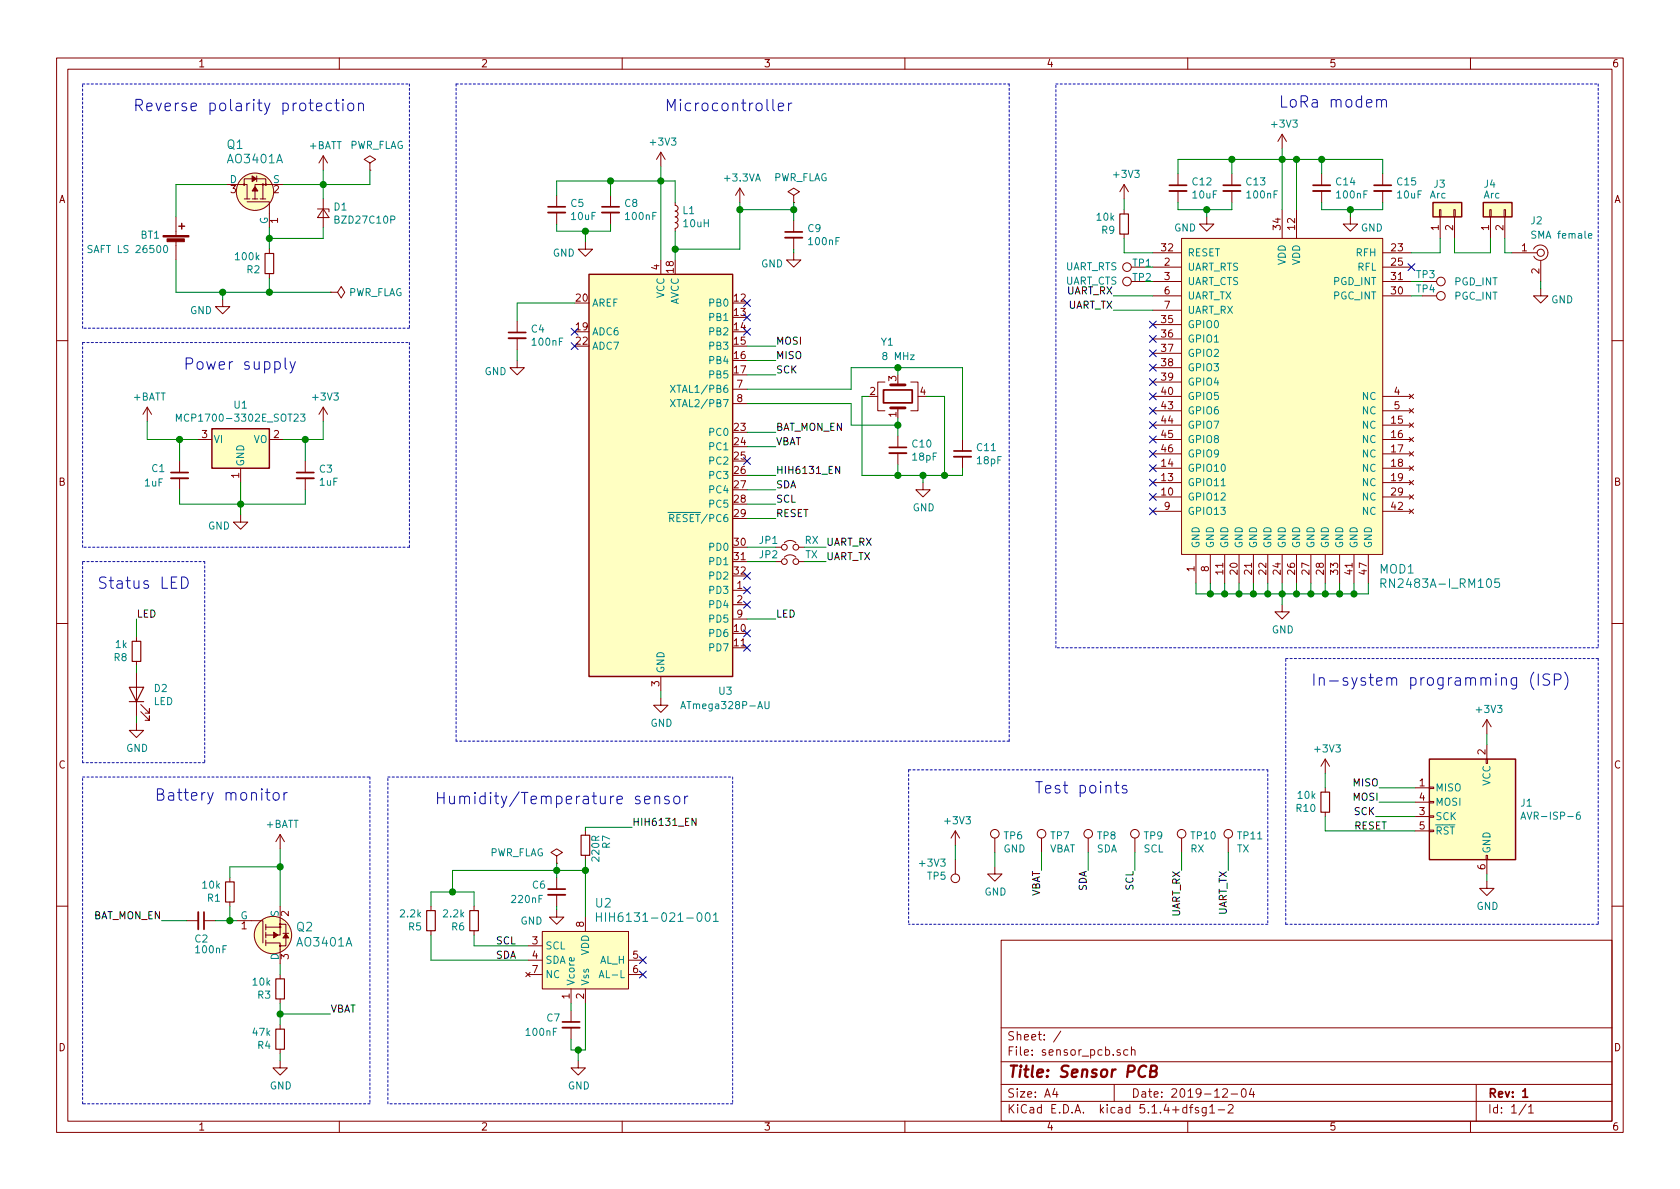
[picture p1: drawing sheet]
EESchema Schematic File Version 4
LIBS:sensor_pcb-cache
EELAYER 30 0
EELAYER END
$Descr A4 11693 8268
encoding utf-8
Sheet 1 1
Title "Sensor PCB"
Date "2019-12-04"
Rev "1"
Comp ""
Comment1 ""
Comment2 ""
Comment3 ""
Comment4 ""
$EndDescr
$Comp
L power:+3V3 #PWR0101
U 1 1
P 4600 1150
F 0 "#PWR0101" H 4600 1000 50  0001 C CNN
F 1 "+3V3" H 4615 1323 50  0000 C CNN
F 2 "" H 4600 1150 50  0001 C CNN
F 3 "" H 4600 1150 50  0001 C CNN
	1    4600 1150
	1    0    0    -1  
$EndComp
$Comp
L power:GND #PWR0102
U 1 1
P 4600 4850
F 0 "#PWR0102" H 4600 4600 50  0001 C CNN
F 1 "GND" H 4605 4677 50  0000 C CNN
F 2 "" H 4600 4850 50  0001 C CNN
F 3 "" H 4600 4850 50  0001 C CNN
	1    4600 4850
	1    0    0    -1  
$EndComp
Wire Wire Line
	4600 4850 4600 4800
$Comp
L Device:Crystal_GND24 Y1
U 1 1
P 6250 2750
F 0 "Y1" V 6625 2775 50  0000 L CNN
F 1 "8 MHz" V 6525 2625 50  0000 L CNN
F 2 "Crystal:Crystal_SMD_EuroQuartz_MJ-4Pin_5.0x3.2mm_HandSoldering" H 6250 2750 50  0001 C CNN
F 3 "~" H 6250 2750 50  0001 C CNN
	1    6250 2750
	0    -1   -1   0   
$EndComp
$Comp
L Device:C_Small C10
U 1 1
P 6250 3125
F 0 "C10" H 6342 3171 50  0000 L CNN
F 1 "18pF" H 6342 3080 50  0000 L CNN
F 2 "Capacitor_SMD:C_0603_1608Metric_Pad1.05x0.95mm_HandSolder" H 6250 3125 50  0001 C CNN
F 3 "~" H 6250 3125 50  0001 C CNN
	1    6250 3125
	1    0    0    -1  
$EndComp
$Comp
L Device:C_Small C11
U 1 1
P 6700 3150
F 0 "C11" H 6792 3196 50  0000 L CNN
F 1 "18pF" H 6792 3105 50  0000 L CNN
F 2 "Capacitor_SMD:C_0603_1608Metric_Pad1.05x0.95mm_HandSolder" H 6700 3150 50  0001 C CNN
F 3 "~" H 6700 3150 50  0001 C CNN
	1    6700 3150
	1    0    0    -1  
$EndComp
$Comp
L power:GND #PWR0103
U 1 1
P 6425 3350
F 0 "#PWR0103" H 6425 3100 50  0001 C CNN
F 1 "GND" H 6430 3177 50  0000 C CNN
F 2 "" H 6425 3350 50  0001 C CNN
F 3 "" H 6425 3350 50  0001 C CNN
	1    6425 3350
	1    0    0    -1  
$EndComp
Wire Wire Line
	5925 2700 5925 2550
Wire Wire Line
	6250 2900 6250 2950
Wire Wire Line
	6250 2950 5925 2950
Wire Wire Line
	5925 2950 5925 2800
Wire Wire Line
	6000 2750 6050 2750
Wire Wire Line
	6250 2950 6250 3025
Connection ~ 6250 2950
Wire Wire Line
	6250 3225 6250 3300
Wire Wire Line
	6250 3300 6000 3300
Wire Wire Line
	6000 3300 6000 2750
Wire Wire Line
	6700 3250 6700 3300
Wire Wire Line
	6700 3300 6575 3300
Wire Wire Line
	6575 3300 6575 2750
Wire Wire Line
	6700 3050 6700 2550
Wire Wire Line
	5925 2550 6250 2550
Wire Wire Line
	6250 2550 6250 2600
Wire Wire Line
	6250 2550 6700 2550
Connection ~ 6250 2550
Wire Wire Line
	6450 2750 6575 2750
Wire Wire Line
	5200 2700 5925 2700
Wire Wire Line
	5200 2800 5925 2800
Wire Wire Line
	6250 3300 6425 3300
Connection ~ 6250 3300
Connection ~ 6575 3300
Wire Wire Line
	6425 3350 6425 3300
Connection ~ 6425 3300
Wire Wire Line
	6425 3300 6575 3300
$Comp
L Device:C_Small C8
U 1 1
P 4250 1450
F 0 "C8" H 4342 1496 50  0000 L CNN
F 1 "100nF" H 4342 1405 50  0000 L CNN
F 2 "Capacitor_SMD:C_0603_1608Metric_Pad1.05x0.95mm_HandSolder" H 4250 1450 50  0001 C CNN
F 3 "~" H 4250 1450 50  0001 C CNN
	1    4250 1450
	1    0    0    -1  
$EndComp
$Comp
L Device:C_Small C5
U 1 1
P 3875 1450
F 0 "C5" H 3967 1496 50  0000 L CNN
F 1 "10uF" H 3967 1405 50  0000 L CNN
F 2 "Capacitor_SMD:C_0603_1608Metric_Pad1.05x0.95mm_HandSolder" H 3875 1450 50  0001 C CNN
F 3 "~" H 3875 1450 50  0001 C CNN
	1    3875 1450
	1    0    0    -1  
$EndComp
Wire Wire Line
	4600 1150 4600 1250
Wire Wire Line
	4250 1350 4250 1250
Wire Wire Line
	4250 1250 4600 1250
Wire Wire Line
	4250 1250 3875 1250
Wire Wire Line
	3875 1250 3875 1350
Connection ~ 4250 1250
$Comp
L power:GND #PWR0104
U 1 1
P 4075 1675
F 0 "#PWR0104" H 4075 1425 50  0001 C CNN
F 1 "GND" H 3925 1600 50  0000 C CNN
F 2 "" H 4075 1675 50  0001 C CNN
F 3 "" H 4075 1675 50  0001 C CNN
	1    4075 1675
	1    0    0    -1  
$EndComp
Wire Wire Line
	4250 1600 4250 1550
Wire Wire Line
	3875 1600 3875 1550
Connection ~ 4600 1250
Wire Wire Line
	4600 1250 4600 1800
Wire Wire Line
	3875 1600 4075 1600
Wire Wire Line
	4075 1675 4075 1600
Connection ~ 4075 1600
Wire Wire Line
	4075 1600 4250 1600
$Comp
L Device:R_Small R10
U 1 1
P 9225 5575
F 0 "R10" H 9284 5621 50  0000 L CNN
F 1 "10k" H 9284 5530 50  0000 L CNN
F 2 "Resistor_SMD:R_0603_1608Metric_Pad1.05x0.95mm_HandSolder" H 9225 5575 50  0001 C CNN
F 3 "~" H 9225 5575 50  0001 C CNN
	1    9225 5575
	-1   0    0    1   
$EndComp
$Comp
L power:+3V3 #PWR0105
U 1 1
P 9225 5375
F 0 "#PWR0105" H 9225 5225 50  0001 C CNN
F 1 "+3V3" H 9240 5548 50  0000 C CNN
F 2 "" H 9225 5375 50  0001 C CNN
F 3 "" H 9225 5375 50  0001 C CNN
	1    9225 5375
	1    0    0    -1  
$EndComp
$Comp
L Connector:AVR-ISP-6 J1
U 1 1
P 10250 5675
F 0 "J1" H 9920 5771 50  0000 R CNN
F 1 "AVR-ISP-6" H 9920 5680 50  0000 R CNN
F 2 "Connector_IDC:IDC-Header_2x03_P2.54mm_Vertical" V 10000 5725 50  0001 C CNN
F 3 " ~" H 8975 5125 50  0001 C CNN
	1    10250 5675
	-1   0    0    -1  
$EndComp
$Comp
L power:+3V3 #PWR0106
U 1 1
P 10350 5100
F 0 "#PWR0106" H 10350 4950 50  0001 C CNN
F 1 "+3V3" H 10365 5273 50  0000 C CNN
F 2 "" H 10350 5100 50  0001 C CNN
F 3 "" H 10350 5100 50  0001 C CNN
	1    10350 5100
	1    0    0    -1  
$EndComp
Wire Wire Line
	9225 5375 9225 5475
Wire Wire Line
	9225 5675 9225 5775
Wire Wire Line
	10350 5175 10350 5100
$Comp
L power:GND #PWR0107
U 1 1
P 10350 6125
F 0 "#PWR0107" H 10350 5875 50  0001 C CNN
F 1 "GND" H 10355 5952 50  0000 C CNN
F 2 "" H 10350 6125 50  0001 C CNN
F 3 "" H 10350 6125 50  0001 C CNN
	1    10350 6125
	1    0    0    -1  
$EndComp
Wire Wire Line
	10350 6125 10350 6075
Text Label 5400 3600 0    50   ~ 0
RESET
Wire Wire Line
	5400 3600 5200 3600
Text Label 9425 5775 0    50   ~ 0
RESET
Wire Wire Line
	9225 5775 9850 5775
Text Label 5400 2600 0    50   ~ 0
SCK
Wire Wire Line
	5400 2600 5200 2600
Text Label 5400 2500 0    50   ~ 0
MISO
Text Label 5400 2400 0    50   ~ 0
MOSI
Wire Wire Line
	5400 2400 5200 2400
Wire Wire Line
	5400 2500 5200 2500
Text Label 9575 5675 2    50   ~ 0
SCK
Wire Wire Line
	9575 5675 9850 5675
Text Label 9600 5575 2    50   ~ 0
MOSI
Wire Wire Line
	9600 5575 9850 5575
Text Label 9600 5475 2    50   ~ 0
MISO
Wire Wire Line
	9600 5475 9850 5475
Text Notes 9125 4775 0    79   ~ 0
In-system programming (ISP)
$Comp
L dk_Transistors-FETs-MOSFETs-Single:AO3401A Q2
U 1 1
P 1950 6500
F 0 "Q2" H 2058 6447 60  0000 L CNN
F 1 "AO3401A" H 2058 6553 60  0000 L CNN
F 2 "digikey-footprints:SOT-23-3" H 2150 6700 60  0001 L CNN
F 3 "http://aosmd.com/res/data_sheets/AO3401A.pdf" H 2150 6800 60  0001 L CNN
F 4 "785-1001-1-ND" H 2150 6900 60  0001 L CNN "Digi-Key_PN"
F 5 "AO3401A" H 2150 7000 60  0001 L CNN "MPN"
F 6 "Discrete Semiconductor Products" H 2150 7100 60  0001 L CNN "Category"
F 7 "Transistors - FETs, MOSFETs - Single" H 2150 7200 60  0001 L CNN "Family"
F 8 "http://aosmd.com/res/data_sheets/AO3401A.pdf" H 2150 7300 60  0001 L CNN "DK_Datasheet_Link"
F 9 "/product-detail/en/alpha-omega-semiconductor-inc/AO3401A/785-1001-1-ND/1855943" H 2150 7400 60  0001 L CNN "DK_Detail_Page"
F 10 "MOSFET P-CH 30V 4A SOT23" H 2150 7500 60  0001 L CNN "Description"
F 11 "Alpha & Omega Semiconductor Inc." H 2150 7600 60  0001 L CNN "Manufacturer"
F 12 "Active" H 2150 7700 60  0001 L CNN "Status"
	1    1950 6500
	1    0    0    1   
$EndComp
$Comp
L Device:C_Small C2
U 1 1
P 1400 6400
F 0 "C2" V 1525 6350 50  0000 L CNN
F 1 "100nF" V 1600 6350 50  0000 L CNN
F 2 "Capacitor_SMD:C_0603_1608Metric_Pad1.05x0.95mm_HandSolder" H 1400 6400 50  0001 C CNN
F 3 "~" H 1400 6400 50  0001 C CNN
	1    1400 6400
	0    1    1    0   
$EndComp
$Comp
L Device:R_Small R1
U 1 1
P 1600 6200
F 0 "R1" H 1659 6246 50  0000 L CNN
F 1 "10k" H 1659 6155 50  0000 L CNN
F 2 "Resistor_SMD:R_0603_1608Metric_Pad1.05x0.95mm_HandSolder" H 1600 6200 50  0001 C CNN
F 3 "~" H 1600 6200 50  0001 C CNN
	1    1600 6200
	-1   0    0    1   
$EndComp
Wire Wire Line
	1500 6400 1600 6400
$Comp
L power:+BATT #PWR0109
U 1 1
P 1950 5900
F 0 "#PWR0109" H 1950 5750 50  0001 C CNN
F 1 "+BATT" H 1965 6073 50  0000 C CNN
F 2 "" H 1950 5900 50  0001 C CNN
F 3 "" H 1950 5900 50  0001 C CNN
	1    1950 5900
	1    0    0    -1  
$EndComp
Wire Wire Line
	1950 6300 1950 6025
Wire Wire Line
	1600 6100 1600 6025
Wire Wire Line
	1600 6025 1950 6025
Connection ~ 1950 6025
Wire Wire Line
	1950 6025 1950 5900
Wire Wire Line
	1600 6300 1600 6400
Connection ~ 1600 6400
Wire Wire Line
	1600 6400 1650 6400
$Comp
L Device:R_Small R3
U 1 1
P 1950 6875
F 0 "R3" H 2009 6921 50  0000 L CNN
F 1 "10k" H 2009 6830 50  0000 L CNN
F 2 "Resistor_SMD:R_0603_1608Metric_Pad1.05x0.95mm_HandSolder" H 1950 6875 50  0001 C CNN
F 3 "~" H 1950 6875 50  0001 C CNN
	1    1950 6875
	-1   0    0    1   
$EndComp
$Comp
L Device:R_Small R4
U 1 1
P 1950 7225
F 0 "R4" H 2009 7271 50  0000 L CNN
F 1 "47k" H 2009 7180 50  0000 L CNN
F 2 "Resistor_SMD:R_0603_1608Metric_Pad1.05x0.95mm_HandSolder" H 1950 7225 50  0001 C CNN
F 3 "~" H 1950 7225 50  0001 C CNN
	1    1950 7225
	-1   0    0    1   
$EndComp
$Comp
L power:GND #PWR0110
U 1 1
P 1950 7375
F 0 "#PWR0110" H 1950 7125 50  0001 C CNN
F 1 "GND" H 1955 7202 50  0000 C CNN
F 2 "" H 1950 7375 50  0001 C CNN
F 3 "" H 1950 7375 50  0001 C CNN
	1    1950 7375
	1    0    0    -1  
$EndComp
Wire Wire Line
	1950 6700 1950 6775
Wire Wire Line
	1950 7125 1950 7050
Wire Wire Line
	1950 7325 1950 7375
Wire Wire Line
	1950 7050 2300 7050
Connection ~ 1950 7050
Wire Wire Line
	1950 7050 1950 6975
Wire Wire Line
	1300 6400 1125 6400
Text Notes 1075 5575 0    79   ~ 0
Battery monitor
$Comp
L Device:L_Small L1
U 1 1
P 4700 1500
F 0 "L1" H 4748 1546 50  0000 L CNN
F 1 "10uH" H 4748 1455 50  0000 L CNN
F 2 "Inductor_SMD:L_0805_2012Metric_Pad1.15x1.40mm_HandSolder" H 4700 1500 50  0001 C CNN
F 3 "~" H 4700 1500 50  0001 C CNN
	1    4700 1500
	1    0    0    -1  
$EndComp
Wire Wire Line
	4600 1250 4700 1250
Wire Wire Line
	4700 1250 4700 1400
Wire Wire Line
	4700 1600 4700 1725
$Comp
L power:+3.3VA #PWR0111
U 1 1
P 5150 1400
F 0 "#PWR0111" H 5150 1250 50  0001 C CNN
F 1 "+3.3VA" H 5165 1573 50  0000 C CNN
F 2 "" H 5150 1400 50  0001 C CNN
F 3 "" H 5150 1400 50  0001 C CNN
	1    5150 1400
	1    0    0    -1  
$EndComp
Wire Wire Line
	5150 1400 5150 1450
Wire Wire Line
	5150 1725 4700 1725
Connection ~ 4700 1725
Wire Wire Line
	4700 1725 4700 1800
$Comp
L power:GND #PWR0112
U 1 1
P 5525 1750
F 0 "#PWR0112" H 5525 1500 50  0001 C CNN
F 1 "GND" H 5375 1675 50  0000 C CNN
F 2 "" H 5525 1750 50  0001 C CNN
F 3 "" H 5525 1750 50  0001 C CNN
	1    5525 1750
	1    0    0    -1  
$EndComp
Wire Wire Line
	5525 1450 5150 1450
Connection ~ 5150 1450
Wire Wire Line
	5150 1450 5150 1725
Wire Wire Line
	5525 1725 5525 1750
Wire Wire Line
	5525 1525 5525 1450
$Comp
L Device:C_Small C9
U 1 1
P 5525 1625
F 0 "C9" H 5617 1671 50  0000 L CNN
F 1 "100nF" H 5617 1580 50  0000 L CNN
F 2 "Capacitor_SMD:C_0603_1608Metric_Pad1.05x0.95mm_HandSolder" H 5525 1625 50  0001 C CNN
F 3 "~" H 5525 1625 50  0001 C CNN
	1    5525 1625
	1    0    0    -1  
$EndComp
Text Notes 4625 775  0    79   ~ 0
Microcontroller
$Comp
L Device:C_Small C4
U 1 1
P 3600 2325
F 0 "C4" H 3692 2371 50  0000 L CNN
F 1 "100nF" H 3692 2280 50  0000 L CNN
F 2 "Capacitor_SMD:C_0603_1608Metric_Pad1.05x0.95mm_HandSolder" H 3600 2325 50  0001 C CNN
F 3 "~" H 3600 2325 50  0001 C CNN
	1    3600 2325
	1    0    0    -1  
$EndComp
$Comp
L power:GND #PWR0113
U 1 1
P 3600 2500
F 0 "#PWR0113" H 3600 2250 50  0001 C CNN
F 1 "GND" H 3450 2425 50  0000 C CNN
F 2 "" H 3600 2500 50  0001 C CNN
F 3 "" H 3600 2500 50  0001 C CNN
	1    3600 2500
	1    0    0    -1  
$EndComp
Wire Wire Line
	4000 2100 3600 2100
Wire Wire Line
	3600 2100 3600 2225
Wire Wire Line
	3600 2425 3600 2500
NoConn ~ 4000 2300
NoConn ~ 4000 2400
$Comp
L dk_Transistors-FETs-MOSFETs-Single:AO3401A Q1
U 1 1
P 1775 1275
F 0 "Q1" V 2050 1350 60  0000 L CNN
F 1 "AO3401A" V 1950 1075 60  0000 L CNN
F 2 "digikey-footprints:SOT-23-3" H 1975 1475 60  0001 L CNN
F 3 "http://aosmd.com/res/data_sheets/AO3401A.pdf" H 1975 1575 60  0001 L CNN
F 4 "785-1001-1-ND" H 1975 1675 60  0001 L CNN "Digi-Key_PN"
F 5 "AO3401A" H 1975 1775 60  0001 L CNN "MPN"
F 6 "Discrete Semiconductor Products" H 1975 1875 60  0001 L CNN "Category"
F 7 "Transistors - FETs, MOSFETs - Single" H 1975 1975 60  0001 L CNN "Family"
F 8 "http://aosmd.com/res/data_sheets/AO3401A.pdf" H 1975 2075 60  0001 L CNN "DK_Datasheet_Link"
F 9 "/product-detail/en/alpha-omega-semiconductor-inc/AO3401A/785-1001-1-ND/1855943" H 1975 2175 60  0001 L CNN "DK_Detail_Page"
F 10 "MOSFET P-CH 30V 4A SOT23" H 1975 2275 60  0001 L CNN "Description"
F 11 "Alpha & Omega Semiconductor Inc." H 1975 2375 60  0001 L CNN "Manufacturer"
F 12 "Active" H 1975 2475 60  0001 L CNN "Status"
	1    1775 1275
	0    -1   -1   0   
$EndComp
$Comp
L Device:R_Small R2
U 1 1
P 1875 1825
F 0 "R2" H 1934 1871 50  0000 L CNN
F 1 "100k" H 1934 1780 50  0000 L CNN
F 2 "Resistor_SMD:R_0603_1608Metric_Pad1.05x0.95mm_HandSolder" H 1875 1825 50  0001 C CNN
F 3 "~" H 1875 1825 50  0001 C CNN
	1    1875 1825
	-1   0    0    1   
$EndComp
$Comp
L power:GND #PWR0114
U 1 1
P 1550 2075
F 0 "#PWR0114" H 1550 1825 50  0001 C CNN
F 1 "GND" H 1400 2000 50  0000 C CNN
F 2 "" H 1550 2075 50  0001 C CNN
F 3 "" H 1550 2075 50  0001 C CNN
	1    1550 2075
	1    0    0    -1  
$EndComp
Wire Wire Line
	1875 1725 1875 1650
$Comp
L Device:D_Zener_Small D1
U 1 1
P 2250 1475
F 0 "D1" V 2204 1543 50  0000 L CNN
F 1 "BZD27C10P" V 2295 1543 50  0000 L CNN
F 2 "sensor_pcb:DO219-AB" V 2250 1475 50  0001 C CNN
F 3 "~" V 2250 1475 50  0001 C CNN
	1    2250 1475
	0    1    1    0   
$EndComp
Wire Wire Line
	2250 1575 2250 1650
Wire Wire Line
	2250 1650 1875 1650
Connection ~ 1875 1650
Wire Wire Line
	1875 1650 1875 1575
Wire Wire Line
	1975 1275 2250 1275
Wire Wire Line
	2250 1275 2250 1375
$Comp
L Device:Battery_Cell BT1
U 1 1
P 1225 1700
F 0 "BT1" H 975 1775 50  0000 L CNN
F 1 "SAFT LS 26500" H 600 1675 50  0000 L CNN
F 2 "sensor_pcb:BatteryHolder_BHC-2" V 1225 1760 50  0001 C CNN
F 3 "~" V 1225 1760 50  0001 C CNN
	1    1225 1700
	1    0    0    -1  
$EndComp
Wire Wire Line
	1225 1500 1225 1275
Wire Wire Line
	1225 1275 1575 1275
Wire Wire Line
	1875 1925 1875 2025
Wire Wire Line
	1875 2025 1550 2025
Wire Wire Line
	1225 1800 1225 2025
$Comp
L power:+BATT #PWR0115
U 1 1
P 2250 1175
F 0 "#PWR0115" H 2250 1025 50  0001 C CNN
F 1 "+BATT" H 2265 1348 50  0000 C CNN
F 2 "" H 2250 1175 50  0001 C CNN
F 3 "" H 2250 1175 50  0001 C CNN
	1    2250 1175
	1    0    0    -1  
$EndComp
Wire Wire Line
	2250 1275 2250 1175
Connection ~ 2250 1275
Text Notes 925  775  0    79   ~ 0
Reverse polarity protection
Wire Notes Line
	2850 575  2850 2275
Wire Notes Line
	2850 2275 575  2275
Wire Notes Line
	575  2275 575  575 
Wire Notes Line
	575  575  2850 575 
Text Label 5400 3100 0    50   ~ 0
VBAT
Text Label 2300 7050 0    50   ~ 0
VBAT
$Comp
L Regulator_Linear:MCP1700-3302E_SOT23 U1
U 1 1
P 1675 3050
F 0 "U1" H 1675 3292 50  0000 C CNN
F 1 "MCP1700-3302E_SOT23" H 1675 3201 50  0000 C CNN
F 2 "Package_TO_SOT_SMD:SOT-23" H 1675 3275 50  0001 C CNN
F 3 "http://ww1.microchip.com/downloads/en/DeviceDoc/20001826D.pdf" H 1675 3050 50  0001 C CNN
	1    1675 3050
	1    0    0    -1  
$EndComp
$Comp
L power:GND #PWR0116
U 1 1
P 1675 3575
F 0 "#PWR0116" H 1675 3325 50  0001 C CNN
F 1 "GND" H 1525 3500 50  0000 C CNN
F 2 "" H 1675 3575 50  0001 C CNN
F 3 "" H 1675 3575 50  0001 C CNN
	1    1675 3575
	1    0    0    -1  
$EndComp
Text Notes 1275 2575 0    79   ~ 0
Power supply
Wire Wire Line
	1675 3350 1675 3500
$Comp
L Device:C_Small C1
U 1 1
P 1250 3300
F 0 "C1" H 1050 3350 50  0000 L CNN
F 1 "1uF" H 1000 3250 50  0000 L CNN
F 2 "Capacitor_SMD:C_0603_1608Metric_Pad1.05x0.95mm_HandSolder" H 1250 3300 50  0001 C CNN
F 3 "~" H 1250 3300 50  0001 C CNN
	1    1250 3300
	1    0    0    -1  
$EndComp
$Comp
L power:+BATT #PWR0117
U 1 1
P 1025 2925
F 0 "#PWR0117" H 1025 2775 50  0001 C CNN
F 1 "+BATT" H 1040 3098 50  0000 C CNN
F 2 "" H 1025 2925 50  0001 C CNN
F 3 "" H 1025 2925 50  0001 C CNN
	1    1025 2925
	1    0    0    -1  
$EndComp
Wire Wire Line
	1375 3050 1250 3050
Wire Wire Line
	1250 3050 1250 3200
Wire Wire Line
	1250 3050 1025 3050
Wire Wire Line
	1025 3050 1025 2925
Connection ~ 1250 3050
Wire Wire Line
	1250 3400 1250 3500
Wire Wire Line
	1250 3500 1675 3500
Connection ~ 1675 3500
Wire Wire Line
	1675 3500 1675 3575
$Comp
L Device:C_Small C3
U 1 1
P 2125 3300
F 0 "C3" H 2217 3346 50  0000 L CNN
F 1 "1uF" H 2217 3255 50  0000 L CNN
F 2 "Capacitor_SMD:C_0603_1608Metric_Pad1.05x0.95mm_HandSolder" H 2125 3300 50  0001 C CNN
F 3 "~" H 2125 3300 50  0001 C CNN
	1    2125 3300
	1    0    0    -1  
$EndComp
Wire Wire Line
	1975 3050 2125 3050
Wire Wire Line
	2125 3050 2125 3200
Wire Wire Line
	2125 3400 2125 3500
Wire Wire Line
	2125 3500 1675 3500
$Comp
L power:+3V3 #PWR0118
U 1 1
P 2250 2925
F 0 "#PWR0118" H 2250 2775 50  0001 C CNN
F 1 "+3V3" H 2265 3098 50  0000 C CNN
F 2 "" H 2250 2925 50  0001 C CNN
F 3 "" H 2250 2925 50  0001 C CNN
	1    2250 2925
	1    0    0    -1  
$EndComp
Wire Wire Line
	2125 3050 2250 3050
Wire Wire Line
	2250 3050 2250 2925
Connection ~ 2125 3050
Wire Notes Line
	575  2375 2850 2375
Wire Notes Line
	2850 2375 2850 3800
Wire Notes Line
	2850 3800 575  3800
Wire Notes Line
	575  3800 575  2375
Wire Wire Line
	1550 2075 1550 2025
Connection ~ 1550 2025
Wire Wire Line
	1550 2025 1225 2025
Wire Notes Line
	8950 4575 11125 4575
Wire Notes Line
	11125 4575 11125 6425
Wire Notes Line
	11125 6425 8950 6425
Wire Notes Line
	8950 6425 8950 4575
Wire Notes Line
	3175 575  7025 575 
Wire Notes Line
	7025 575  7025 5150
Wire Notes Line
	7025 5150 3175 5150
Wire Notes Line
	3175 5150 3175 575 
$Comp
L dk_Humidity-Moisture-Sensors:HIH6130-021-001 U2
U 1 1
P 4075 6775
F 0 "U2" H 4200 7275 60  0000 C CNN
F 1 "HIH6131-021-001" H 4575 7175 60  0000 C CNN
F 2 "digikey-footprints:Humidity_HIH61xx" H 4275 6975 60  0001 L CNN
F 3 "https://sensing.honeywell.com/honeywell-sensing-humidicon-hih6100-series-product-sheet-009059-6-en.pdf" H 4275 7075 60  0001 L CNN
F 4 "480-3651-1-ND" H 4275 7175 60  0001 L CNN "Digi-Key_PN"
F 5 "HIH6130-021-001" H 4275 7275 60  0001 L CNN "MPN"
F 6 "Sensors, Transducers" H 4275 7375 60  0001 L CNN "Category"
F 7 "Humidity, Moisture Sensors" H 4275 7475 60  0001 L CNN "Family"
F 8 "https://sensing.honeywell.com/honeywell-sensing-humidicon-hih6100-series-product-sheet-009059-6-en.pdf" H 4275 7575 60  0001 L CNN "DK_Datasheet_Link"
F 9 "/product-detail/en/honeywell-sensing-and-productivity-solutions/HIH6130-021-001/480-3651-1-ND/2704704" H 4275 7675 60  0001 L CNN "DK_Detail_Page"
F 10 "SENSOR HUMID/TEMP 5V I2C 4% SMD" H 4275 7775 60  0001 L CNN "Description"
F 11 "Honeywell Sensing and Productivity Solutions" H 4275 7875 60  0001 L CNN "Manufacturer"
F 12 "Active" H 4275 7975 60  0001 L CNN "Status"
	1    4075 6775
	1    0    0    -1  
$EndComp
$Comp
L power:GND #PWR0119
U 1 1
P 4025 7375
F 0 "#PWR0119" H 4025 7125 50  0001 C CNN
F 1 "GND" H 4030 7202 50  0000 C CNN
F 2 "" H 4025 7375 50  0001 C CNN
F 3 "" H 4025 7375 50  0001 C CNN
	1    4025 7375
	1    0    0    -1  
$EndComp
NoConn ~ 4475 6675
NoConn ~ 4475 6775
$Comp
L Device:C_Small C7
U 1 1
P 3975 7125
F 0 "C7" H 3800 7175 50  0000 L CNN
F 1 "100nF" H 3650 7075 50  0000 L CNN
F 2 "Capacitor_SMD:C_0603_1608Metric_Pad1.05x0.95mm_HandSolder" H 3975 7125 50  0001 C CNN
F 3 "~" H 3975 7125 50  0001 C CNN
	1    3975 7125
	1    0    0    -1  
$EndComp
Wire Wire Line
	3975 7025 3975 6975
Wire Wire Line
	3975 7225 3975 7300
Wire Wire Line
	3975 7300 4025 7300
Wire Wire Line
	4075 7300 4075 6975
Wire Wire Line
	4025 7375 4025 7300
Connection ~ 4025 7300
Wire Wire Line
	4025 7300 4075 7300
Text Notes 3025 5600 0    79   ~ 0
Humidity/Temperature sensor
$Comp
L Device:C_Small C6
U 1 1
P 3875 6200
F 0 "C6" H 3700 6250 50  0000 L CNN
F 1 "220nF" H 3550 6150 50  0000 L CNN
F 2 "Capacitor_SMD:C_0603_1608Metric_Pad1.05x0.95mm_HandSolder" H 3875 6200 50  0001 C CNN
F 3 "~" H 3875 6200 50  0001 C CNN
	1    3875 6200
	1    0    0    -1  
$EndComp
$Comp
L power:GND #PWR0120
U 1 1
P 3875 6325
F 0 "#PWR0120" H 3875 6075 50  0001 C CNN
F 1 "GND" H 3700 6250 50  0000 C CNN
F 2 "" H 3875 6325 50  0001 C CNN
F 3 "" H 3875 6325 50  0001 C CNN
	1    3875 6325
	1    0    0    -1  
$EndComp
Wire Wire Line
	3875 6100 3875 6050
Wire Wire Line
	3875 6050 4075 6050
Wire Wire Line
	4075 6050 4075 6375
Wire Wire Line
	3875 6300 3875 6325
$Comp
L Device:R_Small R6
U 1 1
P 3300 6400
F 0 "R6" H 3359 6446 50  0000 L CNN
F 1 "2.2k" H 3359 6355 50  0000 L CNN
F 2 "Resistor_SMD:R_0603_1608Metric_Pad1.05x0.95mm_HandSolder" H 3300 6400 50  0001 C CNN
F 3 "~" H 3300 6400 50  0001 C CNN
	1    3300 6400
	-1   0    0    1   
$EndComp
$Comp
L Device:R_Small R5
U 1 1
P 3000 6400
F 0 "R5" H 3059 6446 50  0000 L CNN
F 1 "2.2k" H 3059 6355 50  0000 L CNN
F 2 "Resistor_SMD:R_0603_1608Metric_Pad1.05x0.95mm_HandSolder" H 3000 6400 50  0001 C CNN
F 3 "~" H 3000 6400 50  0001 C CNN
	1    3000 6400
	-1   0    0    1   
$EndComp
Wire Wire Line
	3675 6575 3300 6575
Wire Wire Line
	3300 6575 3300 6500
Wire Wire Line
	3300 6200 3300 6300
Text Label 3450 6575 0    50   ~ 0
SCL
Text Label 3450 6675 0    50   ~ 0
SDA
Wire Wire Line
	3000 6675 3000 6500
Wire Wire Line
	3000 6675 3675 6675
Wire Wire Line
	3000 6300 3000 6200
Text Label 5400 3400 0    50   ~ 0
SDA
Wire Wire Line
	5200 3400 5400 3400
Text Label 5400 3500 0    50   ~ 0
SCL
Wire Wire Line
	5400 3500 5200 3500
Wire Notes Line
	2700 5400 5100 5400
Wire Notes Line
	5100 5400 5100 7675
Wire Notes Line
	5100 7675 2700 7675
Wire Notes Line
	2700 7675 2700 5400
Text Label 4400 5750 0    50   ~ 0
HIH6131_EN
$Comp
L Device:R_Small R7
U 1 1
P 4075 5875
F 0 "R7" V 3925 5800 50  0000 L CNN
F 1 "220R" V 4000 5800 50  0000 L CNN
F 2 "Resistor_SMD:R_0603_1608Metric_Pad1.05x0.95mm_HandSolder" H 4075 5875 50  0001 C CNN
F 3 "~" H 4075 5875 50  0001 C CNN
	1    4075 5875
	-1   0    0    1   
$EndComp
Text Label 5750 3800 0    50   ~ 0
UART_RX
Wire Wire Line
	5400 3800 5200 3800
Text Label 5750 3900 0    50   ~ 0
UART_TX
Wire Wire Line
	5400 3900 5200 3900
Text Label 5400 3000 0    50   ~ 0
BAT_MON_EN
Text Label 1125 6400 2    50   ~ 0
BAT_MON_EN
Text Label 5400 4300 0    50   ~ 0
LED
Text Label 5400 3300 0    50   ~ 0
HIH6131_EN
Wire Notes Line
	575  5400 2575 5400
Wire Notes Line
	2575 5400 2575 7675
Wire Notes Line
	2575 7675 575  7675
Wire Notes Line
	575  7675 575  5400
NoConn ~ 5200 2100
NoConn ~ 5200 2200
NoConn ~ 5200 2300
NoConn ~ 5200 3200
NoConn ~ 5200 4100
NoConn ~ 5200 4400
NoConn ~ 5200 4500
$Comp
L dk_RF-Transceiver-Modules:RN2483A-I_RM103_Discontinued MOD1
U 1 1
P 8925 2650
F 0 "MOD1" H 9725 1350 60  0000 C CNN
F 1 "RN2483A-I_RM105" H 10025 1250 60  0000 C CNN
F 2 "RF_Module:RN2483" H 9125 2850 60  0001 L CNN
F 3 "http://www.microchip.com/mymicrochip/filehandler.aspx?ddocname=en574289" H 9125 2950 60  0001 L CNN
F 4 "RN2483A-I/RM103-ND" H 9125 3050 60  0001 L CNN "Digi-Key_PN"
F 5 "RN2483A-I/RM103" H 9125 3150 60  0001 L CNN "MPN"
F 6 "RF/IF and RFID" H 9125 3250 60  0001 L CNN "Category"
F 7 "RF Transceiver Modules" H 9125 3350 60  0001 L CNN "Family"
F 8 "http://www.microchip.com/mymicrochip/filehandler.aspx?ddocname=en574289" H 9125 3450 60  0001 L CNN "DK_Datasheet_Link"
F 9 "/product-detail/en/microchip-technology/RN2483A-I-RM103/RN2483A-I-RM103-ND/7066515" H 9125 3550 60  0001 L CNN "DK_Detail_Page"
F 10 "MODULE LORA LONG RANGE" H 9125 3650 60  0001 L CNN "Description"
F 11 "Microchip Technology" H 9125 3750 60  0001 L CNN "Manufacturer"
F 12 "Discontinued at Digi-Key NonStock" H 9125 3850 60  0001 L CNN "Status"
	1    8925 2650
	1    0    0    -1  
$EndComp
Text Notes 8900 750  0    79   ~ 0
LoRa modem
$Comp
L Device:C_Small C15
U 1 1
P 9625 1300
F 0 "C15" H 9717 1346 50  0000 L CNN
F 1 "10uF" H 9717 1255 50  0000 L CNN
F 2 "Capacitor_SMD:C_0603_1608Metric_Pad1.05x0.95mm_HandSolder" H 9625 1300 50  0001 C CNN
F 3 "~" H 9625 1300 50  0001 C CNN
	1    9625 1300
	1    0    0    -1  
$EndComp
$Comp
L Device:C_Small C13
U 1 1
P 8575 1300
F 0 "C13" H 8667 1346 50  0000 L CNN
F 1 "100nF" H 8667 1255 50  0000 L CNN
F 2 "Capacitor_SMD:C_0603_1608Metric_Pad1.05x0.95mm_HandSolder" H 8575 1300 50  0001 C CNN
F 3 "~" H 8575 1300 50  0001 C CNN
	1    8575 1300
	1    0    0    -1  
$EndComp
$Comp
L Device:C_Small C12
U 1 1
P 8200 1300
F 0 "C12" H 8292 1346 50  0000 L CNN
F 1 "10uF" H 8292 1255 50  0000 L CNN
F 2 "Capacitor_SMD:C_0603_1608Metric_Pad1.05x0.95mm_HandSolder" H 8200 1300 50  0001 C CNN
F 3 "~" H 8200 1300 50  0001 C CNN
	1    8200 1300
	1    0    0    -1  
$EndComp
$Comp
L Device:C_Small C14
U 1 1
P 9200 1300
F 0 "C14" H 9292 1346 50  0000 L CNN
F 1 "100nF" H 9292 1255 50  0000 L CNN
F 2 "Capacitor_SMD:C_0603_1608Metric_Pad1.05x0.95mm_HandSolder" H 9200 1300 50  0001 C CNN
F 3 "~" H 9200 1300 50  0001 C CNN
	1    9200 1300
	1    0    0    -1  
$EndComp
$Comp
L Device:R_Small R9
U 1 1
P 7825 1550
F 0 "R9" H 7884 1596 50  0000 L CNN
F 1 "10k" H 7884 1505 50  0000 L CNN
F 2 "Resistor_SMD:R_0603_1608Metric_Pad1.05x0.95mm_HandSolder" H 7825 1550 50  0001 C CNN
F 3 "~" H 7825 1550 50  0001 C CNN
	1    7825 1550
	-1   0    0    1   
$EndComp
$Comp
L power:+3V3 #PWR0121
U 1 1
P 7825 1375
F 0 "#PWR0121" H 7825 1225 50  0001 C CNN
F 1 "+3V3" H 7840 1548 50  0000 C CNN
F 2 "" H 7825 1375 50  0001 C CNN
F 3 "" H 7825 1375 50  0001 C CNN
	1    7825 1375
	1    0    0    -1  
$EndComp
Wire Wire Line
	8025 1750 7825 1750
Wire Wire Line
	7825 1750 7825 1650
Wire Wire Line
	7825 1450 7825 1375
NoConn ~ 8025 2250
NoConn ~ 8025 2350
NoConn ~ 8025 2450
NoConn ~ 8025 2550
NoConn ~ 8025 2650
NoConn ~ 8025 2750
NoConn ~ 8025 2850
NoConn ~ 8025 2950
NoConn ~ 8025 3050
NoConn ~ 8025 3150
NoConn ~ 8025 3250
NoConn ~ 8025 3350
NoConn ~ 8025 3450
NoConn ~ 8025 3550
$Comp
L power:GND #PWR0122
U 1 1
P 8925 4200
F 0 "#PWR0122" H 8925 3950 50  0001 C CNN
F 1 "GND" H 8930 4027 50  0000 C CNN
F 2 "" H 8925 4200 50  0001 C CNN
F 3 "" H 8925 4200 50  0001 C CNN
	1    8925 4200
	1    0    0    -1  
$EndComp
Text Label 7750 2050 2    50   ~ 0
UART_RX
Text Label 7750 2150 2    50   ~ 0
UART_TX
$Comp
L power:+3V3 #PWR0123
U 1 1
P 8925 1025
F 0 "#PWR0123" H 8925 875 50  0001 C CNN
F 1 "+3V3" H 8940 1198 50  0000 C CNN
F 2 "" H 8925 1025 50  0001 C CNN
F 3 "" H 8925 1025 50  0001 C CNN
	1    8925 1025
	1    0    0    -1  
$EndComp
Wire Wire Line
	8325 4050 8325 4125
Wire Wire Line
	8325 4125 8425 4125
Wire Wire Line
	9525 4125 9525 4050
Wire Wire Line
	8425 4050 8425 4125
Connection ~ 8425 4125
Wire Wire Line
	8425 4125 8525 4125
Wire Wire Line
	8525 4050 8525 4125
Connection ~ 8525 4125
Wire Wire Line
	8525 4125 8625 4125
Wire Wire Line
	8625 4050 8625 4125
Connection ~ 8625 4125
Wire Wire Line
	8625 4125 8725 4125
Wire Wire Line
	8725 4050 8725 4125
Connection ~ 8725 4125
Wire Wire Line
	8725 4125 8825 4125
Wire Wire Line
	8825 4050 8825 4125
Connection ~ 8825 4125
Wire Wire Line
	8825 4125 8925 4125
Wire Wire Line
	8925 4050 8925 4125
Connection ~ 8925 4125
Wire Wire Line
	9025 4050 9025 4125
Connection ~ 9025 4125
Wire Wire Line
	9025 4125 9125 4125
Wire Wire Line
	9125 4050 9125 4125
Connection ~ 9125 4125
Wire Wire Line
	9125 4125 9225 4125
Wire Wire Line
	9225 4050 9225 4125
Connection ~ 9225 4125
Wire Wire Line
	9225 4125 9325 4125
Wire Wire Line
	9325 4050 9325 4125
Connection ~ 9325 4125
Wire Wire Line
	9325 4125 9425 4125
Wire Wire Line
	9425 4050 9425 4125
Connection ~ 9425 4125
Wire Wire Line
	9425 4125 9525 4125
Wire Wire Line
	8925 4125 9025 4125
Wire Wire Line
	8925 4200 8925 4125
Wire Wire Line
	8925 1025 8925 1100
Wire Wire Line
	9025 1100 9025 1450
Connection ~ 8925 1100
Wire Wire Line
	8925 1100 8925 1450
$Comp
L power:GND #PWR0124
U 1 1
P 8400 1500
F 0 "#PWR0124" H 8400 1250 50  0001 C CNN
F 1 "GND" H 8250 1425 50  0000 C CNN
F 2 "" H 8400 1500 50  0001 C CNN
F 3 "" H 8400 1500 50  0001 C CNN
	1    8400 1500
	1    0    0    -1  
$EndComp
Wire Wire Line
	8575 1450 8575 1400
Wire Wire Line
	8200 1450 8200 1400
Wire Wire Line
	8925 1100 9025 1100
Wire Wire Line
	8925 1100 8575 1100
Wire Wire Line
	8575 1100 8575 1200
Wire Wire Line
	8575 1100 8200 1100
Wire Wire Line
	8200 1100 8200 1200
Connection ~ 8575 1100
Wire Wire Line
	8200 1450 8400 1450
Wire Wire Line
	8400 1500 8400 1450
Connection ~ 8400 1450
Wire Wire Line
	8400 1450 8575 1450
Wire Wire Line
	9200 1200 9200 1100
Wire Wire Line
	9200 1100 9025 1100
Connection ~ 9025 1100
Wire Wire Line
	9200 1100 9625 1100
Wire Wire Line
	9625 1100 9625 1200
Connection ~ 9200 1100
$Comp
L power:GND #PWR0125
U 1 1
P 9400 1500
F 0 "#PWR0125" H 9400 1250 50  0001 C CNN
F 1 "GND" H 9550 1425 50  0000 C CNN
F 2 "" H 9400 1500 50  0001 C CNN
F 3 "" H 9400 1500 50  0001 C CNN
	1    9400 1500
	1    0    0    -1  
$EndComp
Wire Wire Line
	9400 1500 9400 1450
Wire Wire Line
	9400 1450 9625 1450
Wire Wire Line
	9625 1450 9625 1400
Wire Wire Line
	9400 1450 9200 1450
Wire Wire Line
	9200 1450 9200 1400
Connection ~ 9400 1450
$Comp
L dk_Coaxial-Connectors-RF:142-0701-801 J2
U 1 1
P 10725 1750
F 0 "J2" H 10800 1975 50  0000 R CNN
F 1 "SMA female" H 10800 1875 50  0000 R CNN
F 2 "sensor_pcb:SMA_Samtec_SMA-J-P-X-ST-EM1_EdgeMount" H 10925 1950 60  0001 L CNN
F 3 "http://www.belfuse.com/resources/Johnson/drawings/dr-1420701801.pdf" H 10925 2050 60  0001 L CNN
F 4 "J502-ND" H 10925 2150 60  0001 L CNN "Digi-Key_PN"
F 5 "142-0701-801" H 10925 2250 60  0001 L CNN "MPN"
F 6 "Connectors, Interconnects" H 10925 2350 60  0001 L CNN "Category"
F 7 "Coaxial Connectors (RF)" H 10925 2450 60  0001 L CNN "Family"
F 8 "http://www.belfuse.com/resources/Johnson/drawings/dr-1420701801.pdf" H 10925 2550 60  0001 L CNN "DK_Datasheet_Link"
F 9 "/product-detail/en/cinch-connectivity-solutions-johnson/142-0701-801/J502-ND/35280" H 10925 2650 60  0001 L CNN "DK_Detail_Page"
F 10 "CONN SMA JACK STR 50OHM EDGE MNT" H 10925 2750 60  0001 L CNN "Description"
F 11 "Cinch Connectivity Solutions Johnson" H 10925 2850 60  0001 L CNN "Manufacturer"
F 12 "Active" H 10925 2950 60  0001 L CNN "Status"
	1    10725 1750
	-1   0    0    -1  
$EndComp
NoConn ~ 9825 1850
$Comp
L power:GND #PWR0126
U 1 1
P 10725 2000
F 0 "#PWR0126" H 10725 1750 50  0001 C CNN
F 1 "GND" H 10875 1925 50  0000 C CNN
F 2 "" H 10725 2000 50  0001 C CNN
F 3 "" H 10725 2000 50  0001 C CNN
	1    10725 2000
	1    0    0    -1  
$EndComp
$Comp
L Device:Jumper_NC_Small JP1
U 1 1
P 5500 3800
F 0 "JP1" H 5350 3850 50  0000 C CNN
F 1 "RX" H 5650 3850 50  0000 C CNN
F 2 "Jumper:SolderJumper-2_P1.3mm_Open_Pad1.0x1.5mm" H 5500 3800 50  0001 C CNN
F 3 "~" H 5500 3800 50  0001 C CNN
	1    5500 3800
	1    0    0    -1  
$EndComp
$Comp
L Device:Jumper_NC_Small JP2
U 1 1
P 5500 3900
F 0 "JP2" H 5350 3950 50  0000 C CNN
F 1 "TX" H 5650 3950 50  0000 C CNN
F 2 "Jumper:SolderJumper-2_P1.3mm_Open_Pad1.0x1.5mm" H 5500 3900 50  0001 C CNN
F 3 "~" H 5500 3900 50  0001 C CNN
	1    5500 3900
	1    0    0    -1  
$EndComp
Wire Wire Line
	7750 2150 8025 2150
Wire Wire Line
	8025 2050 7750 2050
Wire Wire Line
	5600 3800 5750 3800
Wire Wire Line
	5600 3900 5750 3900
Wire Notes Line
	7350 575  11125 575 
Wire Notes Line
	11125 575  11125 4500
Wire Notes Line
	11125 4500 7350 4500
Wire Notes Line
	7350 4500 7350 575 
$Comp
L Connector:TestPoint TP2
U 1 1
P 7975 1950
F 0 "TP2" V 8000 1975 50  0000 C CNN
F 1 "UART_CTS" V 7975 2325 50  0000 C CNN
F 2 "TestPoint:TestPoint_Loop_D2.50mm_Drill1.0mm" H 8175 1950 50  0001 C CNN
F 3 "~" H 8175 1950 50  0001 C CNN
	1    7975 1950
	0    -1   -1   0   
$EndComp
Wire Wire Line
	7975 1950 8025 1950
$Comp
L Connector:TestPoint TP1
U 1 1
P 7975 1850
F 0 "TP1" V 8000 1875 50  0000 C CNN
F 1 "UART_RTS" V 7975 2225 50  0000 C CNN
F 2 "TestPoint:TestPoint_Loop_D2.50mm_Drill1.0mm" H 8175 1850 50  0001 C CNN
F 3 "~" H 8175 1850 50  0001 C CNN
	1    7975 1850
	0    -1   -1   0   
$EndComp
Wire Wire Line
	7975 1850 8025 1850
$Comp
L Connector:TestPoint TP3
U 1 1
P 9900 1950
F 0 "TP3" V 9850 1975 50  0000 C CNN
F 1 "PGD_INT" V 9900 2325 50  0000 C CNN
F 2 "TestPoint:TestPoint_Loop_D2.50mm_Drill1.0mm" H 10100 1950 50  0001 C CNN
F 3 "~" H 10100 1950 50  0001 C CNN
	1    9900 1950
	0    1    1    0   
$EndComp
Wire Wire Line
	9900 1950 9825 1950
$Comp
L Connector:TestPoint TP4
U 1 1
P 9900 2050
F 0 "TP4" V 9850 2075 50  0000 C CNN
F 1 "PGC_INT" V 9900 2425 50  0000 C CNN
F 2 "TestPoint:TestPoint_Loop_D2.50mm_Drill1.0mm" H 10100 2050 50  0001 C CNN
F 3 "~" H 10100 2050 50  0001 C CNN
	1    9900 2050
	0    1    1    0   
$EndComp
Wire Wire Line
	9825 2050 9900 2050
$Comp
L power:PWR_FLAG #FLG0104
U 1 1
P 3875 6000
F 0 "#FLG0104" H 3875 6075 50  0001 C CNN
F 1 "PWR_FLAG" H 3600 6075 50  0000 C CNN
F 2 "" H 3875 6000 50  0001 C CNN
F 3 "~" H 3875 6000 50  0001 C CNN
	1    3875 6000
	1    0    0    -1  
$EndComp
Wire Wire Line
	3875 6000 3875 6050
Connection ~ 3875 6050
Connection ~ 5525 1450
Wire Wire Line
	5525 1450 5525 1400
$Comp
L power:PWR_FLAG #FLG0101
U 1 1
P 5525 1400
F 0 "#FLG0101" H 5525 1475 50  0001 C CNN
F 1 "PWR_FLAG" H 5575 1575 50  0000 C CNN
F 2 "" H 5525 1400 50  0001 C CNN
F 3 "~" H 5525 1400 50  0001 C CNN
	1    5525 1400
	1    0    0    -1  
$EndComp
$Comp
L power:PWR_FLAG #FLG0102
U 1 1
P 2300 2025
F 0 "#FLG0102" H 2300 2100 50  0001 C CNN
F 1 "PWR_FLAG" V 2300 2153 50  0000 L CNN
F 2 "" H 2300 2025 50  0001 C CNN
F 3 "~" H 2300 2025 50  0001 C CNN
	1    2300 2025
	0    1    1    0   
$EndComp
Wire Wire Line
	2300 2025 1875 2025
Connection ~ 1875 2025
$Comp
L power:PWR_FLAG #FLG0103
U 1 1
P 2575 1175
F 0 "#FLG0103" H 2575 1250 50  0001 C CNN
F 1 "PWR_FLAG" H 2625 1350 50  0000 C CNN
F 2 "" H 2575 1175 50  0001 C CNN
F 3 "~" H 2575 1175 50  0001 C CNN
	1    2575 1175
	1    0    0    -1  
$EndComp
Wire Wire Line
	2575 1175 2575 1275
Wire Wire Line
	2575 1275 2250 1275
$Comp
L Connector:TestPoint TP5
U 1 1
P 6650 5975
F 0 "TP5" H 6708 6093 50  0000 L CNN
F 1 "+3V3" H 6708 6002 50  0000 L CNN
F 2 "TestPoint:TestPoint_Loop_D2.50mm_Drill1.0mm" H 6850 5975 50  0001 C CNN
F 3 "~" H 6850 5975 50  0001 C CNN
	1    6650 5975
	-1   0    0    1   
$EndComp
$Comp
L Connector:TestPoint TP6
U 1 1
P 6925 5925
F 0 "TP6" H 6983 6043 50  0000 L CNN
F 1 "GND" H 6983 5952 50  0000 L CNN
F 2 "TestPoint:TestPoint_Loop_D2.50mm_Drill1.0mm" H 7125 5925 50  0001 C CNN
F 3 "~" H 7125 5925 50  0001 C CNN
	1    6925 5925
	1    0    0    -1  
$EndComp
$Comp
L Connector:TestPoint TP8
U 1 1
P 7575 5925
F 0 "TP8" H 7633 6043 50  0000 L CNN
F 1 "SDA" H 7633 5952 50  0000 L CNN
F 2 "TestPoint:TestPoint_Loop_D2.50mm_Drill1.0mm" H 7775 5925 50  0001 C CNN
F 3 "~" H 7775 5925 50  0001 C CNN
	1    7575 5925
	1    0    0    -1  
$EndComp
$Comp
L Connector:TestPoint TP9
U 1 1
P 7900 5925
F 0 "TP9" H 7958 6043 50  0000 L CNN
F 1 "SCL" H 7958 5952 50  0000 L CNN
F 2 "TestPoint:TestPoint_Loop_D2.50mm_Drill1.0mm" H 8100 5925 50  0001 C CNN
F 3 "~" H 8100 5925 50  0001 C CNN
	1    7900 5925
	1    0    0    -1  
$EndComp
$Comp
L Connector:TestPoint TP11
U 1 1
P 8550 5925
F 0 "TP11" H 8608 6043 50  0000 L CNN
F 1 "TX" H 8608 5952 50  0000 L CNN
F 2 "TestPoint:TestPoint_Loop_D2.50mm_Drill1.0mm" H 8750 5925 50  0001 C CNN
F 3 "~" H 8750 5925 50  0001 C CNN
	1    8550 5925
	1    0    0    -1  
$EndComp
$Comp
L Connector:TestPoint TP10
U 1 1
P 8225 5925
F 0 "TP10" H 8283 6043 50  0000 L CNN
F 1 "RX" H 8283 5952 50  0000 L CNN
F 2 "TestPoint:TestPoint_Loop_D2.50mm_Drill1.0mm" H 8425 5925 50  0001 C CNN
F 3 "~" H 8425 5925 50  0001 C CNN
	1    8225 5925
	1    0    0    -1  
$EndComp
$Comp
L Connector:TestPoint TP7
U 1 1
P 7250 5925
F 0 "TP7" H 7308 6043 50  0000 L CNN
F 1 "VBAT" H 7308 5952 50  0000 L CNN
F 2 "TestPoint:TestPoint_Loop_D2.50mm_Drill1.0mm" H 7450 5925 50  0001 C CNN
F 3 "~" H 7450 5925 50  0001 C CNN
	1    7250 5925
	1    0    0    -1  
$EndComp
Text Notes 7200 5525 0    79   ~ 0
Test points
$Comp
L power:+3V3 #PWR01
U 1 1
P 6650 5875
F 0 "#PWR01" H 6650 5725 50  0001 C CNN
F 1 "+3V3" H 6665 6048 50  0000 C CNN
F 2 "" H 6650 5875 50  0001 C CNN
F 3 "" H 6650 5875 50  0001 C CNN
	1    6650 5875
	1    0    0    -1  
$EndComp
Wire Wire Line
	6650 5875 6650 5975
$Comp
L power:GND #PWR02
U 1 1
P 6925 6025
F 0 "#PWR02" H 6925 5775 50  0001 C CNN
F 1 "GND" H 6930 5852 50  0000 C CNN
F 2 "" H 6925 6025 50  0001 C CNN
F 3 "" H 6925 6025 50  0001 C CNN
	1    6925 6025
	1    0    0    -1  
$EndComp
Wire Wire Line
	6925 6025 6925 5925
Text Label 7250 6050 3    50   ~ 0
VBAT
Wire Wire Line
	7250 6050 7250 5925
Text Label 8225 6050 3    50   ~ 0
UART_RX
Text Label 8550 6050 3    50   ~ 0
UART_TX
Wire Wire Line
	8225 6050 8225 5925
Wire Wire Line
	8550 5925 8550 6050
Text Label 7575 6050 3    50   ~ 0
SDA
Text Label 7900 6050 3    50   ~ 0
SCL
Wire Wire Line
	7900 6050 7900 5925
Wire Wire Line
	7575 5925 7575 6050
Wire Notes Line
	6325 5350 8825 5350
Wire Notes Line
	8825 5350 8825 6425
Wire Notes Line
	8825 6425 6325 6425
Wire Notes Line
	6325 5350 6325 6425
Wire Notes Line
	575  5300 575  3900
Wire Notes Line
	1425 5300 575  5300
Wire Notes Line
	1425 3900 1425 5300
Wire Notes Line
	575  3900 1425 3900
Wire Wire Line
	950  4300 950  4425
Text Label 950  4300 0    50   ~ 0
LED
Text Notes 675  4100 0    79   ~ 0
Status LED
Wire Wire Line
	950  4975 950  5025
Wire Wire Line
	950  4625 950  4675
$Comp
L Device:R_Small R8
U 1 1
P 950 4525
F 0 "R8" H 1009 4571 50  0000 L CNN
F 1 "1k" H 1009 4480 50  0000 L CNN
F 2 "Resistor_SMD:R_0603_1608Metric_Pad1.05x0.95mm_HandSolder" H 950 4525 50  0001 C CNN
F 3 "~" H 950 4525 50  0001 C CNN
	1    950  4525
	-1   0    0    1   
$EndComp
$Comp
L power:GND #PWR0108
U 1 1
P 950 5025
F 0 "#PWR0108" H 950 4775 50  0001 C CNN
F 1 "GND" H 955 4852 50  0000 C CNN
F 2 "" H 950 5025 50  0001 C CNN
F 3 "" H 950 5025 50  0001 C CNN
	1    950  5025
	1    0    0    -1  
$EndComp
$Comp
L Device:LED D2
U 1 1
P 950 4825
F 0 "D2" V 989 4708 50  0000 R CNN
F 1 "LED" V 898 4708 50  0000 R CNN
F 2 "LED_SMD:LED_0805_2012Metric_Pad1.15x1.40mm_HandSolder" H 950 4825 50  0001 C CNN
F 3 "~" H 950 4825 50  0001 C CNN
	1    950  4825
	0    -1   -1   0   
$EndComp
$Comp
L Connector_Generic:Conn_01x02 J3
U 1 1
P 10025 1450
F 0 "J3" V 10200 1500 50  0000 R CNN
F 1 "Arc" V 10125 1525 50  0000 R CNN
F 2 "sensor_pcb:2.0 mm arc" H 10025 1450 50  0001 C CNN
F 3 "~" H 10025 1450 50  0001 C CNN
	1    10025 1450
	0    -1   -1   0   
$EndComp
$Comp
L Connector_Generic:Conn_01x02 J4
U 1 1
P 10375 1450
F 0 "J4" V 10550 1500 50  0000 R CNN
F 1 "Arc" V 10475 1500 50  0000 R CNN
F 2 "sensor_pcb:2.0 mm arc" H 10375 1450 50  0001 C CNN
F 3 "~" H 10375 1450 50  0001 C CNN
	1    10375 1450
	0    -1   -1   0   
$EndComp
Wire Wire Line
	9825 1750 10025 1750
Wire Wire Line
	10025 1750 10025 1650
Wire Wire Line
	10125 1650 10125 1750
Wire Wire Line
	10125 1750 10375 1750
Wire Wire Line
	10375 1750 10375 1650
Wire Wire Line
	10475 1650 10475 1750
Wire Wire Line
	10475 1750 10525 1750
Wire Wire Line
	10725 1950 10725 2000
NoConn ~ 5200 4200
Wire Wire Line
	5200 3300 5400 3300
Wire Wire Line
	4075 5975 4075 6050
Connection ~ 4075 6050
Wire Wire Line
	4075 5775 4075 5750
Wire Wire Line
	4075 5750 4400 5750
Wire Wire Line
	3000 6200 3150 6200
Wire Wire Line
	3875 6050 3150 6050
Wire Wire Line
	3150 6050 3150 6200
Connection ~ 3150 6200
Wire Wire Line
	3150 6200 3300 6200
Wire Wire Line
	5400 4300 5200 4300
Wire Wire Line
	5200 3100 5400 3100
Wire Wire Line
	5400 3000 5200 3000
$Comp
L MCU_Microchip_ATmega:ATmega328P-AU U3
U 1 1
P 4600 3300
F 0 "U3" H 5050 1800 50  0000 C CNN
F 1 "ATmega328P-AU" H 5050 1700 50  0000 C CNN
F 2 "Package_QFP:TQFP-32_7x7mm_P0.8mm" H 4600 3300 50  0001 C CIN
F 3 "http://ww1.microchip.com/downloads/en/DeviceDoc/ATmega328_P%20AVR%20MCU%20with%20picoPower%20Technology%20Data%20Sheet%2040001984A.pdf" H 4600 3300 50  0001 C CNN
	1    4600 3300
	1    0    0    -1  
$EndComp
NoConn ~ 5200 4000
$EndSCHEMATC
